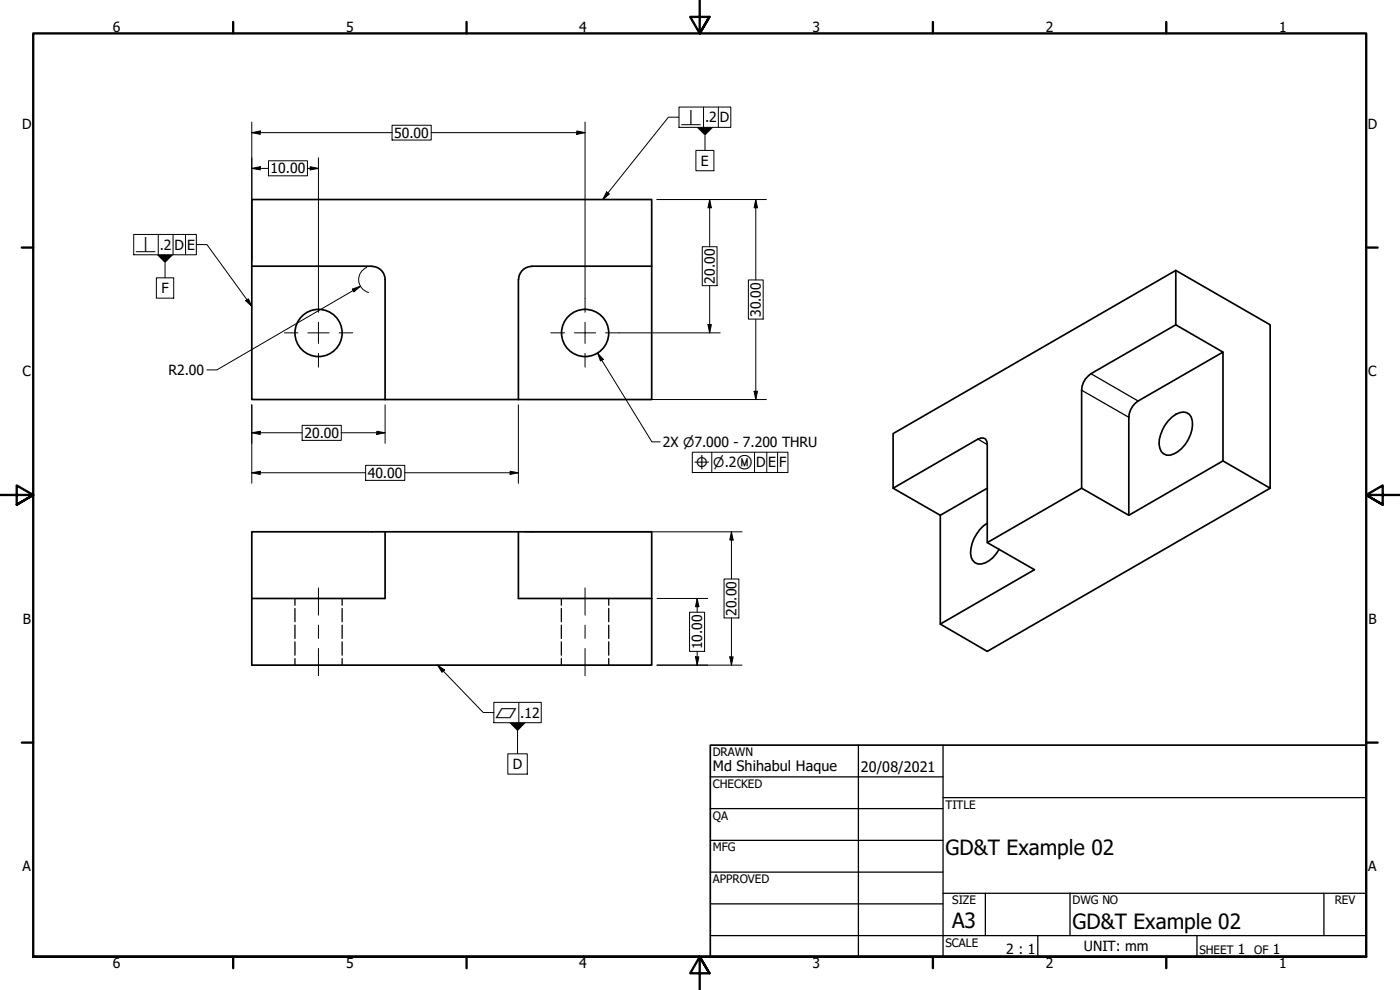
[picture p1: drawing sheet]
<svg xmlns="http://www.w3.org/2000/svg" width="420mm" height="297mm" viewBox="0 0 420 297" stroke-linecap="round" stroke-linejoin="round" font-family="sans-serif">
<!-- layer: Visible (ANSI) -->
<g fill="none" stroke="#000" stroke-width=".51">
<path d="M75.6 79.9h36a4 4 0 0 1 4 4v36M75.6 79.9v-20h120v20M75.6 79.9v40h40M195.6 79.9h-36a4 4 0 0 0-4 4v36M195.6 79.9v40h-40M352.9 97.5v-16.4l-84.9 49v16.4M352.9 81.1l28.3 16.4v49l-14.2-8.2M115.6 119.9h40M326.6 112.8l.8-.7 25.5-14.6 14.1 8.1-25.4 14.7a6.2 6.2 0 0 0-2.8 4.9v29.4l-14.2-8.1v-29.4a5.8 5.8 0 0 1 2-4.3zM367 105.6v32.7l-28.2 16.3M350.6 126.2a5.7 5.7 0 0 1 5.5-2.4 3.4 3.4 0 0 1 1.8 3.8 10.1 10.1 0 0 1-6.7 9 2.91 2.91 0 0 1-3.3-3.3 11.1 11.1 0 0 1 2.7-7.1zM115.6 159.6h-40v20"/>
<path d="M155.6 159.6h40v20M155.6 159.6h-40v20h-40M155.6 159.6v20h40M296.3 146.5l-14.1 8.1-14.2-8.1 25.5-14.8a1.72 1.72 0 0 1 2-.1 1.72 1.72 0 0 1 .8 1.8v29.4l14.2 8.1-28.3 16.3M296.3 157a10.6 10.6 0 0 0-4.8 10.2 2.79 2.79 0 0 0 4.2 1.7 8.8 8.8 0 0 0 4.1-4.1M324.6 146.5l-28.3 16.3M381.2 146.5l-84.9 48.9-14.1-8.2v-32.6M75.6 179.6v20h120v-20"/>
<circle cx="95.6" cy="99.9" r="7.1"/>
<circle cx="175.6" cy="99.9" r="7.1"/>
</g>
<!-- layer: Hidden (ANSI) -->
<g fill="none" stroke="#000" stroke-width=".38">
<path d="M88.5 179.6v2M102.7 179.6v2M168.5 179.6v2M182.7 179.6v2M88.5 182.5v4M88.5 187.6v4M88.5 192.6v4M88.5 197.6v2M102.7 182.5v4M102.7 187.6v4M102.7 192.6v4M102.7 197.6v2"/>
<path d="M168.5 182.5v4M168.5 187.6v4M168.5 192.6v4M168.5 197.6v2M182.7 182.5v4M182.7 187.6v4M182.7 192.6v4M182.7 197.6v2"/>
</g>
<!-- layer: Visible Narrow (ANSI) -->
<path d="M324.6 117.1l14.2 8.1M327.4 112.1l14.2 8.2M293.5 131.7l2.8 1.7" fill="none" stroke="#000" stroke-width=".38"/>
<!-- layer: Border (ANSI) -->
<g fill="none" stroke="#000" stroke-width=".7">
<path d="M70 6.6v3.4M140 6.6v3.4M210 0v10l-2.9-4.9h5.8l-2.9 4.9 2.9-4.9M280 6.6v3.4M350 6.6v3.4M6.5 74.3h3.5M410 74.3h3.4M0 148.5h10l-5-2.8v5.7l5-2.9-5 2.9M420 148.5h-10l5-2.8v5.7l-5-2.9 5 2.9M6.5 222.8h3.5M410 222.8h3.4M10 287.1v-277.1h400v277.1h-400h400"/>
<path d="M70 287.1v3.4M140 287.1v3.4M212.9 292l-2.9-4.9 2.9 4.9h-5.8l2.9-4.9v9.9M280 287.1v3.4M350 287.1v3.4"/>
</g>
<!-- layer: Title (ANSI) -->
<g fill="none" stroke="#000" stroke-width=".38">
<path d="M213.2 233.1h69.8M257.6 223.6v63.5M283 239.3h127M283 223.6v63.5M213.2 242.6h69.8M213.2 252.1h69.8M213.2 261.7h69.8M213.2 271.2h69.8M283 268h127M295.7 268v12.7M321.1 268v12.7M397.3 268v12.7"/>
<path d="M213.2 280.7h196.8M311.5 280.7v6.4M359.2 280.7v6.4"/>
</g>
<path d="M213.2 223.6h196.8v63.5h-196.8z" fill="none" stroke="#000" stroke-width=".51"/>
<!-- layer: Dimension (ANSI) -->
<g fill="none" stroke="#000" stroke-width=".3">
<path d="M75.6 39.8l2.5-.5v1zM75.6 36.6v41.7M75.6 39.8h42.1M117.7 37.6h11.7v4.4h-11.7zM129.4 39.8h46.2M173.1 39.3l2.5 .5-2.5 .5zM175.6 36.6v53M75.6 50.5l2.5-.5v1zM75.6 50.5h5M80.6 48.2h11.7v4.6h-11.7zM92.3 50.5h3.3M93.1 50l2.5 .5-2.5 .5z"/>
<path d="M95.6 47.4v42.2M197.2 59.9h32.8M213 59.9l.5 2.4h-1zM213 59.9v14.1M226.8 59.9l.5 2.4h-1zM226.8 59.9v24.1M210.8 74h4.4v11.7h-4.4zM105.7 86.7l2.4-.8-1.9 1.7zM108.1 85.9l-43 25.1h-3M110.1 80.2a4 4 0 0 0-2.5 4 4 4 0 0 0 3 3.5M185.9 99.9h30.3M212.5 97.4h1l-.5 2.5z"/>
<path d="M213 85.7v14.2M224.6 84h4.4v11.7h-4.4zM226.8 95.7v24.2M157.2 119.9h72.8M226.3 117.4h1l-.5 2.5zM75.6 129.8l2.5-.4v1zM75.6 121.5v23.5M75.6 129.8h15.1M90.7 127.6h11.7v4.5h-11.7zM102.4 129.8h13.2M109.7 139.6h11.8v4.5h-11.8zM113.1 129.4l2.5 .4-2.5 .6z"/>
<path d="M115.6 121.5v11.5M155.6 121.5v23.5M75.6 141.8l2.5-.4v1zM75.6 141.8h34.1M121.5 141.8h34.1M153.1 141.4l2.5 .4-2.5 .6zM157.4 159.6h65.3M219.5 159.6l.5 2.4h-1zM219.5 159.6v14.1M197.2 179.6h15.2M209.2 179.6l.5 2.4h-1zM209.2 179.6v4.1"/>
<path d="M217.3 173.7h4.4v11.7h-4.4zM197.2 199.6h25.5M206.9 183.7h4.6v11.7h-4.6zM208.7 197.1h1l-.5 2.5zM209.2 195.4v4.2M219 197.1h1l-.5 2.5zM219.5 185.4v14.2"/>
</g>
<g fill="#000">
<path d="M75.6 39.8l2.5-.5v1z" fill-rule="evenodd"/>
<path d="M75.6 50.5l2.5-.5v1z" fill-rule="evenodd"/>
<path d="M93.1 50l2.5 .5-2.5 .5z" fill-rule="evenodd"/>
<path d="M173.1 39.3l2.5 .5-2.5 .5z" fill-rule="evenodd"/>
<path d="M213 59.9l.5 2.4h-1z" fill-rule="evenodd"/>
<path d="M226.8 59.9l.5 2.4h-1z" fill-rule="evenodd"/>
<path d="M105.7 86.7l2.4-.8-1.9 1.7z" fill-rule="evenodd"/>
<path d="M212.5 97.4h1l-.5 2.5z" fill-rule="evenodd"/>
<path d="M226.3 117.4h1l-.5 2.5z" fill-rule="evenodd"/>
<path d="M75.6 129.8l2.5-.4v1z" fill-rule="evenodd"/>
<path d="M113.1 129.4l2.5 .4-2.5 .6z" fill-rule="evenodd"/>
<path d="M75.6 141.8l2.5-.4v1z" fill-rule="evenodd"/>
<path d="M153.1 141.4l2.5 .4-2.5 .6z" fill-rule="evenodd"/>
<path d="M219.5 159.6l.5 2.4h-1z" fill-rule="evenodd"/>
<path d="M208.7 197.1h1l-.5 2.5z" fill-rule="evenodd"/>
<path d="M209.2 179.6l.5 2.4h-1z" fill-rule="evenodd"/>
<path d="M219 197.1h1l-.5 2.5z" fill-rule="evenodd"/>
</g>
<!-- layer: Symbol (ANSI) -->
<g fill="none" stroke="#000" stroke-width=".3">
<path d="M203.8 35.2h-3.2l-19.7 24.7M203.8 32.1h15.5v6.1h-15.5zM211.1 32.1v6.1M215.6 32.1v6.1M182.1 57.6l.8 .6-2 1.7zM208.9 45.1h5.3v6.1h-5.3zM211.6 40.7v4.4M40.1 70.3h18.8v6.1h-18.8zM47.5 70.3v6.1M49.5 78.9v4.5M51.9 70.3v6.1M55.7 70.3v6.1"/>
<path d="M58.9 73.4h3.2l13.5 18.5M46.9 83.4h5.2v6.1h-5.2zM73.7 90.2l.8-.6 1.1 2.3zM179.3 105.9l1.7 1.9-.8 .5zM179.3 105.9l16.3 26.7h2.5M207.8 135.7h28.7v6.1h-28.7zM213.6 135.7v6.1M226.4 135.7v6.1M230.1 135.7v6.1M233.4 135.7v6.1M131.3 199.6l2.1 1.4-.7 .7zM131.3 199.6l13.7 14.2h3.2"/>
<path d="M148.2 210.7h14.2v6.1h-14.2zM155.3 219.4v6.8M155.7 210.7v6.1M152.4 226.2h5.8v6.1h-5.8z"/>
</g>
<g fill="#000">
<path d="M209.1 38.2h5l-2.5 2.5z" fill-rule="evenodd"/>
<path d="M182.1 57.6l.8 .6-2 1.7z" fill-rule="evenodd"/>
<path d="M47.1 76.4h4.9l-2.5 2.5z" fill-rule="evenodd"/>
<path d="M73.7 90.2l.8-.6 1.1 2.3z" fill-rule="evenodd"/>
<path d="M179.3 105.9l1.7 1.9-.8 .5z" fill-rule="evenodd"/>
<path d="M131.3 199.6l2.1 1.4-.7 .7z" fill-rule="evenodd"/>
<path d="M152.8 216.8h5l-2.5 2.6z" fill-rule="evenodd"/>
</g>
<!-- layer: Center Mark (ANSI) -->
<path d="M85.3 99.9h4.1M92.4 99.9h6.3M95.6 89.6v4.1M95.6 96.7v6.3M101.8 99.9h4.1M165.3 99.9h4.1M172.4 99.9h6.4M175.6 89.6v4.1M175.6 96.7v6.3M181.7 99.9h4.2M95.6 106v4.2M175.6 106v4.2" fill="none" stroke="#000" stroke-width=".3"/>
<!-- layer: Centerline (ANSI) -->
<path d="M95.6 176.4v8.2M175.6 176.4v8.2M95.6 187.6v4M95.6 194.5v8.2M175.6 187.6v4M175.6 194.5v8.2" fill="none" stroke="#000" stroke-width=".3"/>
<g font-size="6.3">
<text x="283.8" y="256.5">GD&amp;T Example 02</text>
<text x="285.8" y="278.6">A3</text>
<text x="321.9" y="278.7">GD&amp;T Example 02</text>
</g>
<g font-size="4.3">
<text x="213.9" y="231.4">Md Shihabul Haque</text>
<text x="258.4" y="231.6">20/08/2021</text>
</g>
<g font-size="4.2">
<text x="33.8" y="9.6">6</text>
<text x="103.9" y="9.6">5</text>
<text x="173.9" y="9.6">4</text>
<text x="243.8" y="9.6">3</text>
<text x="313.9" y="9.6">2</text>
<text x="383.9" y="9.6">1</text>
<text x="6.7" y="38.7">D</text>
<text x="118.3" y="41.3">50.00</text>
<text x="211.6" y="36.7">.2</text>
<text x="216" y="36.7">D</text>
<text x="410.5" y="38.7">D</text>
<text x="81.2" y="52.1">10.00</text>
<text x="210.4" y="49.7">E</text>
<text x="47.9" y="74.9">.2</text>
<text x="52.4" y="74.9">D</text>
<text x="56.1" y="74.9">E</text>
<text x="48.5" y="87.9">F</text>
<text x="214.5" y="85.1" transform="rotate(-90 214.5 85.1)">20.00</text>
<text x="228.3" y="95.1" transform="rotate(-90 228.3 95.1)">30.00</text>
<text x="6.8" y="113">C</text>
<text x="50.5" y="112.5">R2.00</text>
<text x="410.7" y="113">C</text>
<text x="91.4" y="131.4">20.00</text>
<text x="198.9" y="134.1">2X ⌀7.000 - 7.200 THRU</text>
<text x="110.4" y="143.4">40.00</text>
<text x="226.9" y="140.3">D</text>
<text x="230.6" y="140.3">E</text>
<text x="233.8" y="140.3">F</text>
<text x="221" y="184.8" transform="rotate(-90 221 184.8)">20.00</text>
<text x="6.9" y="187.2">B</text>
<text x="410.7" y="187.2">B</text>
<text x="210.8" y="194.8" transform="rotate(-90 210.8 194.8)">10.00</text>
<text x="156.1" y="215.3">.12</text>
<text x="153.9" y="230.7">D</text>
<text x="6.8" y="261.4">A</text>
<text x="410.7" y="261.4">A</text>
<text x="302" y="286.3">2 : 1</text>
<text x="325.3" y="285.2">UNIT: mm</text>
<text x="371.5" y="286.2">1</text>
<text x="382" y="286.2">1</text>
<text x="33.8" y="290.5">6</text>
<text x="103.9" y="290.5">5</text>
<text x="173.9" y="290.5">4</text>
<text x="243.8" y="290.5">3</text>
<text x="313.9" y="290.5">2</text>
<text x="383.9" y="290.5">1</text>
</g>
<g font-size="3.9">
<text x="204.2" y="37.4">⟂</text>
<text x="40.6" y="75.6">⟂</text>
<text x="208.2" y="140.8">⌖</text>
<text x="214.1" y="140.3">⌀.2Ⓜ</text>
<text x="148.7" y="215.3">⏥</text>
</g>
<g font-size="3.5">
<text x="213.9" y="226.9">DRAWN</text>
<text x="213.9" y="236.4">CHECKED</text>
<text x="213.9" y="245.9">QA</text>
<text x="283.8" y="242.6">TITLE</text>
<text x="213.9" y="255.4">MFG</text>
<text x="213.9" y="265">APPROVED</text>
<text x="285.8" y="271.3">SIZE</text>
<text x="321.9" y="271.3">DWG NO</text>
<text x="400.6" y="271.3">REV</text>
<text x="283.8" y="284">SCALE</text>
<text x="360" y="286.2">SHEET</text>
<text x="376.4" y="286.2">OF</text>
</g>
</svg>
